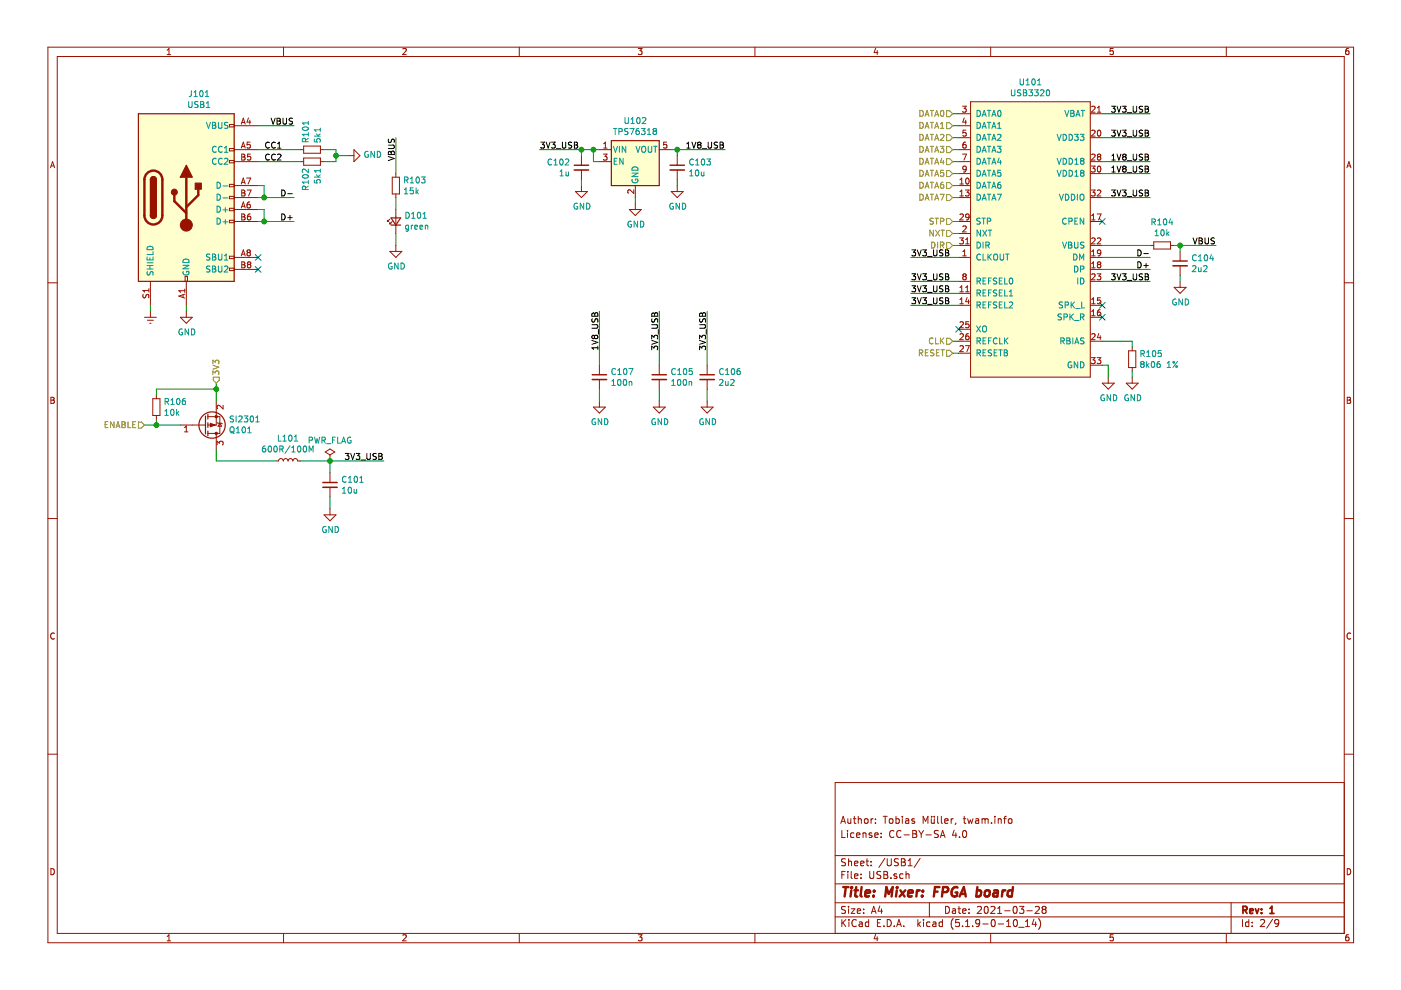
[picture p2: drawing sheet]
EESchema Schematic File Version 4
EELAYER 30 0
EELAYER END
$Descr A4 11693 8268
encoding utf-8
Sheet 2 9
Title "Mixer: FPGA board"
Date "2021-03-28"
Rev "1"
Comp ""
Comment1 "License: CC-BY-SA 4.0"
Comment2 "Author: Tobias Müller, twam.info"
Comment3 ""
Comment4 ""
$EndDescr
$Comp
L Connector:USB_C_Receptacle_USB2.0 J101
U 1 1
P 1550 1650
AR Path="/60544555/605B5C0F" Ref="J101"  Part="1" 
AR Path="/606BDD9A/605B5C0F" Ref="J201"  Part="1" 
F 0 "J101" H 1657 2517 50  0000 C CNN
F 1 "USB1" H 1657 2426 50  0000 C CNN
F 2 "Connector_USB:USB_C_Receptacle_XKB_U262-16XN-4BVC11" H 1700 1650 50  0001 C CNN
F 3 "https://www.usb.org/sites/default/files/documents/usb_type-c.zip" H 1700 1650 50  0001 C CNN
F 4 "C165948" H 1550 1650 50  0001 C CNN "LCSC"
	1    1550 1650
	1    0    0    -1  
$EndComp
$Comp
L power:Earth #PWR0148
U 1 1
P 1250 2600
AR Path="/60544555/605B5C1C" Ref="#PWR0148"  Part="1" 
AR Path="/606BDD9A/605B5C1C" Ref="#PWR0152"  Part="1" 
F 0 "#PWR0148" H 1250 2350 50  0001 C CNN
F 1 "Earth" H 1250 2450 50  0001 C CNN
F 2 "" H 1250 2600 50  0001 C CNN
F 3 "~" H 1250 2600 50  0001 C CNN
	1    1250 2600
	1    0    0    -1  
$EndComp
Wire Wire Line
	1250 2600 1250 2550
NoConn ~ 2150 2250
NoConn ~ 2150 2150
$Comp
L Device:R_Small R101
U 1 1
P 2600 1250
AR Path="/60544555/605B5C3F" Ref="R101"  Part="1" 
AR Path="/606BDD9A/605B5C3F" Ref="R201"  Part="1" 
F 0 "R101" H 2550 1200 50  0000 R CNN
F 1 "5k1" H 2550 1300 50  0000 R CNN
F 2 "Resistor_SMD:R_0603_1608Metric" H 2600 1250 50  0001 C CNN
F 3 "~" H 2600 1250 50  0001 C CNN
F 4 "C23186" V 2600 1250 50  0001 C CNN "LCSC"
	1    2600 1250
	0    1    1    0   
$EndComp
$Comp
L Device:R_Small R102
U 1 1
P 2600 1350
AR Path="/60544555/605B5C46" Ref="R102"  Part="1" 
AR Path="/606BDD9A/605B5C46" Ref="R202"  Part="1" 
F 0 "R102" H 2650 1300 50  0000 L CNN
F 1 "5k1" H 2650 1400 50  0000 L CNN
F 2 "Resistor_SMD:R_0603_1608Metric" H 2600 1350 50  0001 C CNN
F 3 "~" H 2600 1350 50  0001 C CNN
F 4 "C23186" V 2600 1350 50  0001 C CNN "LCSC"
	1    2600 1350
	0    1    1    0   
$EndComp
Wire Wire Line
	2500 1250 2150 1250
Wire Wire Line
	2150 1350 2500 1350
Wire Wire Line
	2700 1250 2800 1250
Wire Wire Line
	2800 1250 2800 1300
Wire Wire Line
	2800 1350 2700 1350
$Comp
L power:GND #PWR0153
U 1 1
P 2900 1300
AR Path="/60544555/605B5C5A" Ref="#PWR0153"  Part="1" 
AR Path="/606BDD9A/605B5C5A" Ref="#PWR0155"  Part="1" 
F 0 "#PWR0153" H 2900 1050 50  0001 C CNN
F 1 "GND" V 2905 1172 50  0000 R CNN
F 2 "" H 2900 1300 50  0001 C CNN
F 3 "" H 2900 1300 50  0001 C CNN
	1    2900 1300
	0    -1   -1   0   
$EndComp
Wire Wire Line
	2150 1550 2200 1550
Wire Wire Line
	2200 1550 2200 1650
Wire Wire Line
	2200 1650 2150 1650
Wire Wire Line
	2150 1750 2200 1750
Wire Wire Line
	2200 1750 2200 1850
Wire Wire Line
	2200 1850 2150 1850
Wire Wire Line
	2800 1300 2900 1300
Connection ~ 2800 1300
Wire Wire Line
	2800 1300 2800 1350
$Comp
L power:GND #PWR0154
U 1 1
P 1550 2600
AR Path="/60544555/605B5C72" Ref="#PWR0154"  Part="1" 
AR Path="/606BDD9A/605B5C72" Ref="#PWR0158"  Part="1" 
F 0 "#PWR0154" H 1550 2350 50  0001 C CNN
F 1 "GND" H 1555 2427 50  0000 C CNN
F 2 "" H 1550 2600 50  0001 C CNN
F 3 "" H 1550 2600 50  0001 C CNN
	1    1550 2600
	1    0    0    -1  
$EndComp
Wire Wire Line
	1550 2600 1550 2550
Text Label 2450 1650 2    50   ~ 0
D-
Text Label 2450 1850 2    50   ~ 0
D+
Wire Wire Line
	2450 1850 2200 1850
Connection ~ 2200 1850
Wire Wire Line
	2200 1650 2450 1650
Connection ~ 2200 1650
Wire Wire Line
	2450 1050 2150 1050
Text Label 2450 1050 2    50   ~ 0
VBUS
$Comp
L Device:LED_Small D101
U 1 1
P 3300 1850
AR Path="/60544555/601AD1BB" Ref="D101"  Part="1" 
AR Path="/606BDD9A/601AD1BB" Ref="D201"  Part="1" 
F 0 "D101" V 3346 1780 50  0000 R CNN
F 1 "green" V 3255 1780 50  0000 R CNN
F 2 "LED_SMD:LED_0603_1608Metric" V 3300 1850 50  0001 C CNN
F 3 "~" V 3300 1850 50  0001 C CNN
F 4 "C72043" V 3300 1850 50  0001 C CNN "LCSC"
	1    3300 1850
	0    -1   -1   0   
$EndComp
$Comp
L Device:R_Small R103
U 1 1
P 3300 1550
AR Path="/60544555/601ADB51" Ref="R103"  Part="1" 
AR Path="/606BDD9A/601ADB51" Ref="R203"  Part="1" 
F 0 "R103" H 3359 1596 50  0000 L CNN
F 1 "15k" H 3359 1505 50  0000 L CNN
F 2 "Resistor_SMD:R_0603_1608Metric" H 3300 1550 50  0001 C CNN
F 3 "~" H 3300 1550 50  0001 C CNN
F 4 "C22809" H 3300 1550 50  0001 C CNN "LCSC"
	1    3300 1550
	1    0    0    -1  
$EndComp
$Comp
L power:GND #PWR0157
U 1 1
P 3300 2050
AR Path="/60544555/601AE896" Ref="#PWR0157"  Part="1" 
AR Path="/606BDD9A/601AE896" Ref="#PWR0159"  Part="1" 
F 0 "#PWR0157" H 3300 1800 50  0001 C CNN
F 1 "GND" H 3305 1877 50  0000 C CNN
F 2 "" H 3300 2050 50  0001 C CNN
F 3 "" H 3300 2050 50  0001 C CNN
	1    3300 2050
	1    0    0    -1  
$EndComp
Wire Wire Line
	3300 1950 3300 2050
Wire Wire Line
	3300 1750 3300 1650
$Comp
L Device:R_Small R104
U 1 1
P 9700 2050
AR Path="/60544555/60264143" Ref="R104"  Part="1" 
AR Path="/606BDD9A/60264143" Ref="R204"  Part="1" 
F 0 "R104" V 9504 2050 50  0000 C CNN
F 1 "10k" V 9595 2050 50  0000 C CNN
F 2 "Resistor_SMD:R_0603_1608Metric" H 9700 2050 50  0001 C CNN
F 3 "~" H 9700 2050 50  0001 C CNN
F 4 "C25804" V 9700 2050 50  0001 C CNN "LCSC"
	1    9700 2050
	0    1    1    0   
$EndComp
$Comp
L Device:C_Small C104
U 1 1
P 9850 2200
AR Path="/60544555/60264D2F" Ref="C104"  Part="1" 
AR Path="/606BDD9A/60264D2F" Ref="C204"  Part="1" 
F 0 "C104" H 9942 2246 50  0000 L CNN
F 1 "2u2" H 9942 2155 50  0000 L CNN
F 2 "Capacitor_SMD:C_0603_1608Metric" H 9850 2200 50  0001 C CNN
F 3 "~" H 9850 2200 50  0001 C CNN
F 4 "C23630" H 9850 2200 50  0001 C CNN "LCSC"
	1    9850 2200
	1    0    0    -1  
$EndComp
$Comp
L power:GND #PWR0160
U 1 1
P 9850 2350
AR Path="/60544555/60388740" Ref="#PWR0160"  Part="1" 
AR Path="/606BDD9A/60388740" Ref="#PWR0163"  Part="1" 
F 0 "#PWR0160" H 9850 2100 50  0001 C CNN
F 1 "GND" H 9855 2177 50  0000 C CNN
F 2 "" H 9850 2350 50  0001 C CNN
F 3 "" H 9850 2350 50  0001 C CNN
	1    9850 2350
	1    0    0    -1  
$EndComp
$Comp
L twam-Misc:USB3320 U101
U 1 1
P 8600 2050
AR Path="/60544555/603DB841" Ref="U101"  Part="1" 
AR Path="/606BDD9A/603DB841" Ref="U201"  Part="1" 
F 0 "U101" H 8600 3415 50  0000 C CNN
F 1 "USB3320" H 8600 3324 50  0000 C CNN
F 2 "Package_DFN_QFN:QFN-32-1EP_5x5mm_P0.5mm_EP3.3x3.3mm" H 11200 2650 50  0001 C CNN
F 3 "" H 11200 2650 50  0001 C CNN
F 4 "C132156" H 8600 2050 50  0001 C CNN "LCSC"
	1    8600 2050
	1    0    0    -1  
$EndComp
Wire Wire Line
	7950 2050 8000 2050
Wire Wire Line
	8000 1950 7950 1950
Wire Wire Line
	7950 1850 8000 1850
Wire Wire Line
	8000 1650 7950 1650
Wire Wire Line
	7950 1550 8000 1550
Wire Wire Line
	8000 1450 7950 1450
Wire Wire Line
	7950 1350 8000 1350
Wire Wire Line
	8000 1250 7950 1250
Wire Wire Line
	7950 1150 8000 1150
Wire Wire Line
	8000 1050 7950 1050
Wire Wire Line
	7950 950  8000 950 
Wire Wire Line
	9200 3050 9250 3050
Wire Wire Line
	9250 3050 9250 3150
$Comp
L power:GND #PWR0161
U 1 1
P 9250 3150
AR Path="/60544555/60429571" Ref="#PWR0161"  Part="1" 
AR Path="/606BDD9A/60429571" Ref="#PWR0170"  Part="1" 
F 0 "#PWR0161" H 9250 2900 50  0001 C CNN
F 1 "GND" H 9255 2977 50  0000 C CNN
F 2 "" H 9250 3150 50  0001 C CNN
F 3 "" H 9250 3150 50  0001 C CNN
	1    9250 3150
	1    0    0    -1  
$EndComp
$Comp
L Device:R_Small R105
U 1 1
P 9450 3000
AR Path="/60544555/6042A510" Ref="R105"  Part="1" 
AR Path="/606BDD9A/6042A510" Ref="R205"  Part="1" 
F 0 "R105" H 9509 3046 50  0000 L CNN
F 1 "8k06 1%" H 9509 2955 50  0000 L CNN
F 2 "Resistor_SMD:R_0603_1608Metric" H 9450 3000 50  0001 C CNN
F 3 "~" H 9450 3000 50  0001 C CNN
F 4 "C23112" H 9450 3000 50  0001 C CNN "LCSC"
	1    9450 3000
	1    0    0    -1  
$EndComp
$Comp
L power:GND #PWR0162
U 1 1
P 9450 3150
AR Path="/60544555/6042AE13" Ref="#PWR0162"  Part="1" 
AR Path="/606BDD9A/6042AE13" Ref="#PWR0172"  Part="1" 
F 0 "#PWR0162" H 9450 2900 50  0001 C CNN
F 1 "GND" H 9455 2977 50  0000 C CNN
F 2 "" H 9450 3150 50  0001 C CNN
F 3 "" H 9450 3150 50  0001 C CNN
	1    9450 3150
	1    0    0    -1  
$EndComp
Wire Wire Line
	9450 3150 9450 3100
Wire Wire Line
	9200 2850 9450 2850
Wire Wire Line
	9450 2850 9450 2900
NoConn ~ 8000 2750
NoConn ~ 9200 2650
NoConn ~ 9200 2550
Text Label 9600 2150 2    50   ~ 0
D-
Wire Wire Line
	9200 2150 9600 2150
Text Label 9600 2250 2    50   ~ 0
D+
Wire Wire Line
	9600 2050 9200 2050
Wire Wire Line
	8000 2850 7950 2850
Wire Wire Line
	7950 2950 8000 2950
Wire Wire Line
	9600 2350 9200 2350
$Comp
L Device:C_Small C107
U 1 1
P 5000 3150
AR Path="/60544555/604CC187" Ref="C107"  Part="1" 
AR Path="/606BDD9A/604CC187" Ref="C207"  Part="1" 
F 0 "C107" H 5092 3196 50  0000 L CNN
F 1 "100n" H 5092 3105 50  0000 L CNN
F 2 "Capacitor_SMD:C_0603_1608Metric" H 5000 3150 50  0001 C CNN
F 3 "~" H 5000 3150 50  0001 C CNN
F 4 "C14663" H 5000 3150 50  0001 C CNN "LCSC"
	1    5000 3150
	1    0    0    -1  
$EndComp
$Comp
L Device:C_Small C106
U 1 1
P 5900 3150
AR Path="/60544555/604BB03E" Ref="C106"  Part="1" 
AR Path="/606BDD9A/604BB03E" Ref="C206"  Part="1" 
F 0 "C106" H 5992 3196 50  0000 L CNN
F 1 "2u2" H 5992 3105 50  0000 L CNN
F 2 "Capacitor_SMD:C_0603_1608Metric" H 5900 3150 50  0001 C CNN
F 3 "~" H 5900 3150 50  0001 C CNN
F 4 "C23630" H 5900 3150 50  0001 C CNN "LCSC"
	1    5900 3150
	1    0    0    -1  
$EndComp
$Comp
L Device:C_Small C105
U 1 1
P 5500 3150
AR Path="/60544555/60502597" Ref="C105"  Part="1" 
AR Path="/606BDD9A/60502597" Ref="C205"  Part="1" 
F 0 "C105" H 5592 3196 50  0000 L CNN
F 1 "100n" H 5592 3105 50  0000 L CNN
F 2 "Capacitor_SMD:C_0603_1608Metric" H 5500 3150 50  0001 C CNN
F 3 "~" H 5500 3150 50  0001 C CNN
F 4 "C14663" H 5500 3150 50  0001 C CNN "LCSC"
	1    5500 3150
	1    0    0    -1  
$EndComp
Wire Wire Line
	9200 2250 9600 2250
Wire Wire Line
	9800 2050 9850 2050
Wire Wire Line
	9850 2050 9850 2100
Wire Wire Line
	9850 2350 9850 2300
Wire Wire Line
	5500 2600 5500 3050
$Comp
L power:GND #PWR0164
U 1 1
P 5500 3350
AR Path="/60544555/605478E3" Ref="#PWR0164"  Part="1" 
AR Path="/606BDD9A/605478E3" Ref="#PWR0173"  Part="1" 
F 0 "#PWR0164" H 5500 3100 50  0001 C CNN
F 1 "GND" H 5505 3177 50  0000 C CNN
F 2 "" H 5500 3350 50  0001 C CNN
F 3 "" H 5500 3350 50  0001 C CNN
	1    5500 3350
	1    0    0    -1  
$EndComp
Wire Wire Line
	5500 3350 5500 3250
$Comp
L power:GND #PWR0165
U 1 1
P 5900 3350
AR Path="/60544555/60551191" Ref="#PWR0165"  Part="1" 
AR Path="/606BDD9A/60551191" Ref="#PWR0174"  Part="1" 
F 0 "#PWR0165" H 5900 3100 50  0001 C CNN
F 1 "GND" H 5905 3177 50  0000 C CNN
F 2 "" H 5900 3350 50  0001 C CNN
F 3 "" H 5900 3350 50  0001 C CNN
	1    5900 3350
	1    0    0    -1  
$EndComp
Wire Wire Line
	5900 3350 5900 3250
Wire Wire Line
	5900 2600 5900 3050
$Comp
L Regulator_Linear:TPS76318 U102
U 1 1
P 5300 1350
AR Path="/60544555/6056DCBD" Ref="U102"  Part="1" 
AR Path="/606BDD9A/6056DCBD" Ref="U202"  Part="1" 
F 0 "U102" H 5300 1692 50  0000 C CNN
F 1 "TPS76318" H 5300 1601 50  0000 C CNN
F 2 "Package_TO_SOT_SMD:SOT-23-5" H 5300 1675 50  0001 C CIN
F 3 "http://www.ti.com/lit/ds/symlink/tps763.pdf" H 5300 1350 50  0001 C CNN
F 4 "C7099" H 5300 1350 50  0001 C CNN "LCSC"
	1    5300 1350
	1    0    0    -1  
$EndComp
$Comp
L Device:C_Small C103
U 1 1
P 5650 1400
AR Path="/60544555/6056F685" Ref="C103"  Part="1" 
AR Path="/606BDD9A/6056F685" Ref="C203"  Part="1" 
F 0 "C103" H 5742 1446 50  0000 L CNN
F 1 "10u" H 5742 1355 50  0000 L CNN
F 2 "Capacitor_SMD:C_0603_1608Metric" H 5650 1400 50  0001 C CNN
F 3 "~" H 5650 1400 50  0001 C CNN
F 4 "C19702" H 5650 1400 50  0001 C CNN "LCSC"
	1    5650 1400
	1    0    0    -1  
$EndComp
Wire Wire Line
	5600 1250 5650 1250
Wire Wire Line
	5650 1250 5650 1300
Wire Wire Line
	5000 1350 4950 1350
Wire Wire Line
	4950 1350 4950 1250
Wire Wire Line
	4950 1250 5000 1250
Wire Wire Line
	4950 1250 4850 1250
Connection ~ 4950 1250
Wire Wire Line
	4850 1300 4850 1250
$Comp
L Device:C_Small C102
U 1 1
P 4850 1400
AR Path="/60544555/6056F1F6" Ref="C102"  Part="1" 
AR Path="/606BDD9A/6056F1F6" Ref="C202"  Part="1" 
F 0 "C102" H 4942 1446 50  0000 L CNN
F 1 "1u" H 4942 1355 50  0000 L CNN
F 2 "Capacitor_SMD:C_0603_1608Metric" H 4850 1400 50  0001 C CNN
F 3 "~" H 4850 1400 50  0001 C CNN
F 4 "C15849" H 4850 1400 50  0001 C CNN "LCSC"
	1    4850 1400
	-1   0    0    -1  
$EndComp
Wire Wire Line
	5300 1700 5300 1650
$Comp
L power:GND #PWR0166
U 1 1
P 5300 1700
AR Path="/60544555/605BBB5F" Ref="#PWR0166"  Part="1" 
AR Path="/606BDD9A/605BBB5F" Ref="#PWR0175"  Part="1" 
F 0 "#PWR0166" H 5300 1450 50  0001 C CNN
F 1 "GND" H 5305 1527 50  0000 C CNN
F 2 "" H 5300 1700 50  0001 C CNN
F 3 "" H 5300 1700 50  0001 C CNN
	1    5300 1700
	1    0    0    -1  
$EndComp
$Comp
L power:GND #PWR0167
U 1 1
P 5650 1550
AR Path="/60544555/605CF268" Ref="#PWR0167"  Part="1" 
AR Path="/606BDD9A/605CF268" Ref="#PWR0176"  Part="1" 
F 0 "#PWR0167" H 5650 1300 50  0001 C CNN
F 1 "GND" H 5655 1377 50  0000 C CNN
F 2 "" H 5650 1550 50  0001 C CNN
F 3 "" H 5650 1550 50  0001 C CNN
	1    5650 1550
	1    0    0    -1  
$EndComp
Wire Wire Line
	5650 1550 5650 1500
$Comp
L power:GND #PWR0168
U 1 1
P 4850 1550
AR Path="/60544555/605D9340" Ref="#PWR0168"  Part="1" 
AR Path="/606BDD9A/605D9340" Ref="#PWR0177"  Part="1" 
F 0 "#PWR0168" H 4850 1300 50  0001 C CNN
F 1 "GND" H 4855 1377 50  0000 C CNN
F 2 "" H 4850 1550 50  0001 C CNN
F 3 "" H 4850 1550 50  0001 C CNN
	1    4850 1550
	1    0    0    -1  
$EndComp
Wire Wire Line
	4850 1550 4850 1500
Wire Wire Line
	5000 3050 5000 2600
$Comp
L power:GND #PWR0169
U 1 1
P 5000 3350
AR Path="/60544555/605F8ED8" Ref="#PWR0169"  Part="1" 
AR Path="/606BDD9A/605F8ED8" Ref="#PWR0178"  Part="1" 
F 0 "#PWR0169" H 5000 3100 50  0001 C CNN
F 1 "GND" H 5005 3177 50  0000 C CNN
F 2 "" H 5000 3350 50  0001 C CNN
F 3 "" H 5000 3350 50  0001 C CNN
	1    5000 3350
	1    0    0    -1  
$EndComp
Wire Wire Line
	5000 3350 5000 3250
Connection ~ 4850 1250
Connection ~ 5650 1250
NoConn ~ 9200 1850
Text Label 3300 1150 3    50   ~ 0
VBUS
Wire Wire Line
	3300 1150 3300 1450
Text Label 10150 2050 2    50   ~ 0
VBUS
Wire Wire Line
	9850 2050 10150 2050
Connection ~ 9850 2050
Wire Wire Line
	7600 2150 8000 2150
Wire Wire Line
	7600 2550 8000 2550
Wire Wire Line
	8000 2450 7600 2450
Wire Wire Line
	7600 2350 8000 2350
Text HLabel 7950 950  0    50   Input ~ 0
DATA0
Text HLabel 7950 1050 0    50   Input ~ 0
DATA1
Text HLabel 7950 1150 0    50   Input ~ 0
DATA2
Text HLabel 7950 1250 0    50   Input ~ 0
DATA3
Text HLabel 7950 1350 0    50   Input ~ 0
DATA4
Text HLabel 7950 1450 0    50   Input ~ 0
DATA5
Text HLabel 7950 1550 0    50   Input ~ 0
DATA6
Text HLabel 7950 1650 0    50   Input ~ 0
DATA7
Text HLabel 7950 1850 0    50   Input ~ 0
STP
Text HLabel 7950 1950 0    50   Input ~ 0
NXT
Text HLabel 7950 2050 0    50   Input ~ 0
DIR
Text HLabel 7950 2850 0    50   Input ~ 0
CLK
Text HLabel 7950 2950 0    50   Input ~ 0
RESET
Wire Wire Line
	9200 1150 9600 1150
Text Label 9600 950  2    50   ~ 0
3V3_USB
Text Label 9600 1650 2    50   ~ 0
3V3_USB
Wire Wire Line
	9200 1650 9600 1650
Text Label 4500 1250 0    50   ~ 0
3V3_USB
Text Label 6050 1250 2    50   ~ 0
1V8_USB
Text Label 9600 1350 2    50   ~ 0
1V8_USB
Text HLabel 1800 3200 1    50   Input ~ 0
3V3
Wire Wire Line
	5650 1250 6050 1250
Wire Wire Line
	4500 1250 4850 1250
Text Label 5000 2600 3    50   ~ 0
1V8_USB
Text Label 7600 2150 0    50   ~ 0
3V3_USB
Text Label 7600 2350 0    50   ~ 0
3V3_USB
Text Label 7600 2450 0    50   ~ 0
3V3_USB
Text Label 7600 2550 0    50   ~ 0
3V3_USB
Text Label 5900 2600 3    50   ~ 0
3V3_USB
Text Label 5500 2600 3    50   ~ 0
3V3_USB
Text Label 2200 1250 0    50   ~ 0
CC1
Text Label 2200 1350 0    50   ~ 0
CC2
Text Label 9600 2350 2    50   ~ 0
3V3_USB
Wire Wire Line
	9200 1350 9600 1350
Text Label 9600 1450 2    50   ~ 0
1V8_USB
Wire Wire Line
	9200 1450 9600 1450
Text Label 9600 1150 2    50   ~ 0
3V3_USB
Wire Wire Line
	9200 950  9600 950 
$Comp
L Device:Q_PMOS_GSD Q?
U 1 1
P 1700 3550
AR Path="/60D5AAB0" Ref="Q?"  Part="1" 
AR Path="/60544555/60D5AAB0" Ref="Q101"  Part="1" 
AR Path="/606BDD9A/60D5AAB0" Ref="Q201"  Part="1" 
F 0 "Q101" H 1904 3596 50  0000 L CNN
F 1 "SI2301" H 1904 3505 50  0000 L CNN
F 2 "Package_TO_SOT_SMD:SOT-23" H 1900 3650 50  0001 C CNN
F 3 "~" H 1700 3550 50  0001 C CNN
F 4 "C10487" H 1700 3550 50  0001 C CNN "LCSC"
	1    1700 3550
	1    0    0    1   
$EndComp
Wire Wire Line
	1300 3500 1300 3550
Wire Wire Line
	1300 3550 1500 3550
Connection ~ 1300 3550
$Comp
L Device:R_Small R?
U 1 1
P 1300 3400
AR Path="/60D5AAC2" Ref="R?"  Part="1" 
AR Path="/60544555/60D5AAC2" Ref="R106"  Part="1" 
AR Path="/606BDD9A/60D5AAC2" Ref="R206"  Part="1" 
F 0 "R106" H 1359 3446 50  0000 L CNN
F 1 "10k" H 1359 3355 50  0000 L CNN
F 2 "Resistor_SMD:R_0603_1608Metric" H 1300 3400 50  0001 C CNN
F 3 "~" H 1300 3400 50  0001 C CNN
F 4 "C25804" H 1300 3400 50  0001 C CNN "LCSC"
	1    1300 3400
	1    0    0    -1  
$EndComp
Wire Wire Line
	1300 3300 1300 3250
Wire Wire Line
	1300 3250 1800 3250
Wire Wire Line
	1800 3250 1800 3350
Wire Wire Line
	1800 3200 1800 3250
Connection ~ 1800 3250
$Comp
L power:PWR_FLAG #FLG0101
U 1 1
P 2750 3850
AR Path="/60544555/606AC0BD" Ref="#FLG0101"  Part="1" 
AR Path="/606BDD9A/606AC0BD" Ref="#FLG0102"  Part="1" 
F 0 "#FLG0101" H 2750 3925 50  0001 C CNN
F 1 "PWR_FLAG" H 2750 4023 50  0000 C CNN
F 2 "" H 2750 3850 50  0001 C CNN
F 3 "~" H 2750 3850 50  0001 C CNN
	1    2750 3850
	1    0    0    -1  
$EndComp
Wire Wire Line
	3200 3850 2750 3850
Connection ~ 2750 3850
Wire Wire Line
	2750 4250 2750 4150
$Comp
L power:GND #PWR0149
U 1 1
P 2750 4250
AR Path="/60544555/606A944D" Ref="#PWR0149"  Part="1" 
AR Path="/606BDD9A/606A944D" Ref="#PWR0180"  Part="1" 
F 0 "#PWR0149" H 2750 4000 50  0001 C CNN
F 1 "GND" H 2755 4077 50  0000 C CNN
F 2 "" H 2750 4250 50  0001 C CNN
F 3 "" H 2750 4250 50  0001 C CNN
	1    2750 4250
	1    0    0    -1  
$EndComp
Wire Wire Line
	2750 3850 2750 3950
Wire Wire Line
	2500 3850 2750 3850
$Comp
L Device:C_Small C101
U 1 1
P 2750 4050
AR Path="/60544555/6069D700" Ref="C101"  Part="1" 
AR Path="/606BDD9A/6069D700" Ref="C201"  Part="1" 
F 0 "C101" H 2842 4096 50  0000 L CNN
F 1 "10u" H 2842 4005 50  0000 L CNN
F 2 "Capacitor_SMD:C_0805_2012Metric" H 2750 4050 50  0001 C CNN
F 3 "~" H 2750 4050 50  0001 C CNN
F 4 "C15850" H 2750 4050 50  0001 C CNN "LCSC"
	1    2750 4050
	1    0    0    -1  
$EndComp
$Comp
L Device:L_Small L101
U 1 1
P 2400 3850
AR Path="/60544555/6069CC0C" Ref="L101"  Part="1" 
AR Path="/606BDD9A/6069CC0C" Ref="L201"  Part="1" 
F 0 "L101" V 2585 3850 50  0000 C CNN
F 1 "600R/100M" V 2494 3850 50  0000 C CNN
F 2 "Inductor_SMD:L_0805_2012Metric" H 2400 3850 50  0001 C CNN
F 3 "~" H 2400 3850 50  0001 C CNN
F 4 "C1017" V 2400 3850 50  0001 C CNN "LCSC"
	1    2400 3850
	0    -1   -1   0   
$EndComp
Text Label 3200 3850 2    50   ~ 0
3V3_USB
Wire Wire Line
	1800 3850 1800 3750
Wire Wire Line
	1800 3850 2300 3850
Text HLabel 1200 3550 0    50   Input ~ 0
ENABLE
Wire Wire Line
	1200 3550 1300 3550
$EndSCHEMATC
